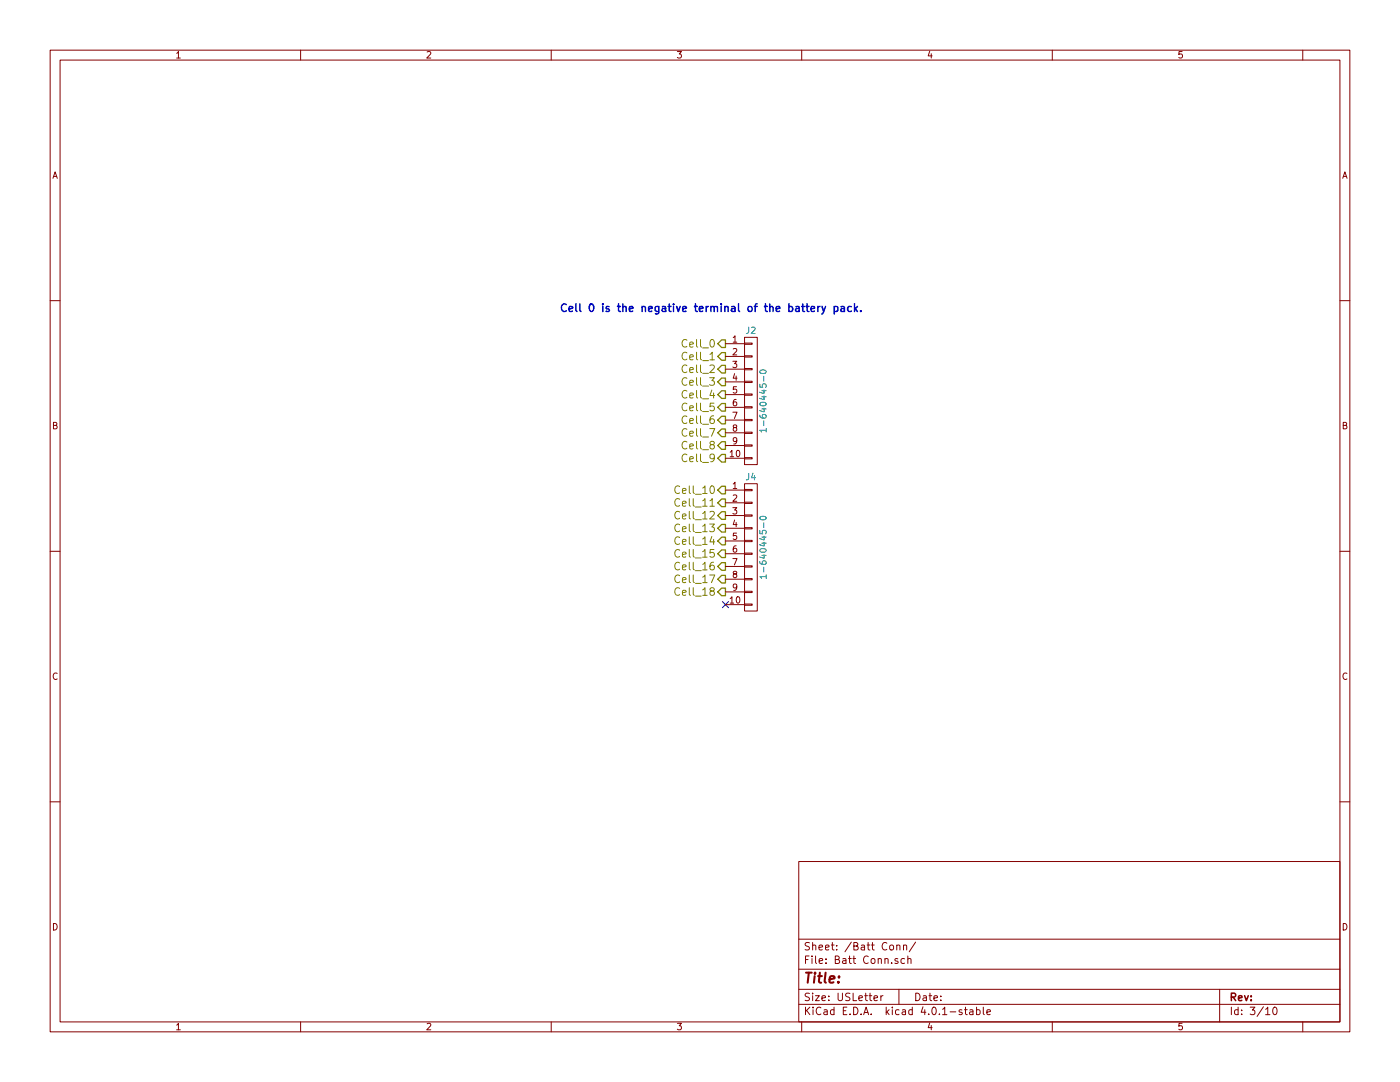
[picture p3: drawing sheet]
<svg xmlns="http://www.w3.org/2000/svg" width="279mm" height="216mm" viewBox="0 0 279 216" stroke-linecap="round" stroke-linejoin="round" font-family="sans-serif">
<g fill="none" stroke="#840000" stroke-width=".2">
<path d="M10 10h259.4v195.9h-259.4zM12 12h255.4v191.9h-255.4zM60 10v2M110 10v2M160 10v2M210 10v2M260 10v2M10 60h2M267.4 60h2M144.8 68.6h3.8M144.8 71.1h3.8M144.8 73.7h3.8"/>
<path d="M144.8 76.2h3.8M144.8 78.7h3.8M148.6 78.6h1.5v.3h-1.5zM148.6 76.1h1.5v.2h-1.5zM148.6 73.5h1.5v.3h-1.5zM148.6 71h1.5v.2h-1.5zM148.6 68.5h1.5v.2h-1.5zM148.6 67.3h2.5v25.4h-2.5zM144.8 81.3h3.8M144.8 83.8h3.8M144.8 86.4h3.8M144.8 88.9h3.8"/>
<path d="M144.8 91.4h3.8M144.8 97.8h3.8M148.6 91.3h1.5v.3h-1.5zM148.6 88.8h1.5v.2h-1.5zM148.6 86.2h1.5v.3h-1.5zM148.6 83.7h1.5v.2h-1.5zM148.6 81.2h1.5v.2h-1.5zM148.6 97.7h1.5v.2h-1.5zM148.6 96.5h2.5v25.4h-2.5zM10 110h2M144.8 100.3h3.8M144.8 102.9h3.8"/>
<path d="M144.8 105.4h3.8M144.8 108h3.8M144.8 110.5h3.8M144.8 113h3.8M144.8 115.6h3.8M144.8 118.1h3.8M148.6 118h1.5v.2h-1.5zM148.6 115.4h1.5v.3h-1.5zM148.6 112.9h1.5v.3h-1.5zM148.6 110.4h1.5v.2h-1.5zM148.6 107.8h1.5v.3h-1.5zM148.6 105.3h1.5v.2h-1.5z"/>
<path d="M148.6 102.7h1.5v.3h-1.5zM148.6 100.2h1.5v.3h-1.5zM267.4 110h2M144.8 120.7h3.8M148.6 120.5h1.5v.3h-1.5zM10 160h2M267.4 160h2M159.4 171.9h108v32h-108zM159.4 197.4h108M159.4 193.4h108M159.4 187.4h108M174.4 199.2l.7-.2v-.2l-.4-.1-.3 .2 .1 .7h.6"/>
<path d="M175.8 198.7v1M176.2 198.7l-.4 .3M177.6 188.7l.2-.1 .5 .1v.6l-.1 .2-.4 .1-.2-.2zM179 188.7l.2-.1h.4v1M179 188.6v1M179.2 191.3a.37 .37 0 0 0-.6 .2l.1 .2 .5 .1v.2l-.2 .3-.4-.1M179.4 197.4v3M180.3 188.7l.2-.1h.4v1M180.3 188.6v1M180.5 191.3h-.4l-.3 .2 .1 .6 .2 .2 .4-.1M181.2 191.4l.2-.1h.4v1M181.2 190.8v1.5"/>
<path d="M182.7 188l-1.2 1.9M243.4 197.4v6.5M60 203.9v2M110 203.9v2M159.4 200.4h108M160 203.9v2M192 201.5a.37 .37 0 0 0-.6 .2l.1 .2 .5 .1v.2l-.2 .3-.4-.1M192.5 201.5h.5M192.7 201v1.3l.3 .2M193.5 201.5h.6l.1 1M194.2 201.8l-.5 .1-.2 .2 .2 .4 .5-.1M194.9 201.5h.4l.3 .3-.1 .6h-.6"/>
<path d="M194.9 201v1.5M196.2 201v1.3l.2 .2M197 202l.7-.2-.1-.3h-.4l-.2 .2v.7h.6M210 203.9v2M252.6 201.4l.4-.4v1.5M252.6 202.5h.8M254.2 201.1l.2-.1a.8 .8 0 0 1 .5 .7 .8 .8 0 0 1-.5 .8l-.2-.2-.2-.4zM260 203.9v2"/>
</g>
<g fill="none" stroke="#848400" stroke-width=".25">
<path d="M144 67.8h.8v1.5h-.8l-.7-.7zM144 70.4h.8v1.5h-.8l-.7-.8zM144 72.9h.8v1.5h-.8l-.7-.7zM144 75.4h.8v1.6h-.8l-.7-.8zM144 78h.8v1.5h-.8l-.7-.8zM144 80.5h.8v1.5h-.8l-.7-.7zM144 83.1h.8v1.5h-.8l-.7-.8zM144 85.6h.8v1.5h-.8l-.7-.7zM144 88.1h.8v1.6h-.8l-.7-.8zM144 90.7h.8v1.5h-.8l-.7-.8zM144 97h.8v1.6h-.8l-.7-.8zM144 99.6h.8v1.5h-.8l-.7-.8z"/>
<path d="M144 102.1h.8v1.5h-.8l-.7-.7zM144 104.6h.8v1.6h-.8l-.7-.8zM144 107.2h.8v1.5h-.8l-.7-.7zM144 109.7h.8v1.6h-.8l-.7-.8zM144 112.3h.8v1.5h-.8l-.7-.8zM144 114.8h.8v1.5h-.8l-.7-.7zM144 117.3h.8v1.6h-.8l-.7-.8z"/>
</g>
<path d="M135.6 97.1a.72 .72 0 0 0-1 .5 .72 .72 0 0 0 .7 .9l.3-.2M135.6 99.6a.72 .72 0 0 0-1 .5 .72 .72 0 0 0 .7 .9l.3-.1M135.6 102.2a.72 .72 0 0 0-1 .5 .72 .72 0 0 0 .7 .9l.3-.2M135.6 104.7a.72 .72 0 0 0-1 .5 .72 .72 0 0 0 .7 .9l.3-.2M135.6 107.3a.72 .72 0 0 0-1 .5 .72 .72 0 0 0 .7 .8l.3-.1M135.6 109.8a.72 .72 0 0 0-1 .5 .72 .72 0 0 0 .7 .9l.3-.2M135.6 112.3a.72 .72 0 0 0-1 .5 .72 .72 0 0 0 .7 .9l.3-.1M135.6 114.9a.72 .72 0 0 0-1 .5 .72 .72 0 0 0 .7 .9l.3-.2M135.6 117.4a.72 .72 0 0 0-1 .5 .72 .72 0 0 0 .7 .9l.3-.2" fill="none" stroke="#848400" stroke-width=".2"/>
<g fill="none" stroke="#0000c2" stroke-width=".3">
<path d="M161.8 61.6l.8-.1-.1-.3-.4-.1-.3 .3 .1 .7h.6M163.2 61.1v1.1M163.7 61.1l-.5 .3M164 61.1l.4 1.1M164.7 61.1l-.5 1.4-.2 .2M166.5 61.2l.4-.1 .3 .3v.5l-.1 .2h-.6M166.5 61.1v1.6M167.9 61.2h.6v1M168.5 61.5l-.5 .1a.3 .3 0 0 0-.2 .3 .3 .3 0 0 0 .2 .3l.5-.1M169.9 61.2l-.4-.1-.3 .3v.5l.1 .2h.6M170.5 60.6v1.6M170.7 61.6l.4 .6"/>
<path d="M171.1 61.1l-.6 .6M171.8 62v.2"/>
</g>
<path d="M144.2 120l1.2 1.3M145.4 120l-1.2 1.3" fill="none" stroke="#000084" stroke-width=".2"/>
<path d="M151.7 74a.76 .76 0 0 1 1.2 .2 .74 .74 0 0 1-1.3-.1zM152.9 85.9h-1.3l.4 .3M152.9 85.5v.7M151.7 103.2a.76 .76 0 0 1 1.2 .3 .74 .74 0 0 1-1.3-.2zM152.9 115.1h-1.3l.4 .3M152.9 114.7v.7" fill="none" stroke="#008484" stroke-width=".2"/>
<text font-size="2.8" fill="#840000" x="160.4" y="196.2">Title:</text>
<text font-size="2.1" fill="#0000c2" x="111.8" y="62.2">Cell 0 is the negative terminal of the battery pack.</text>
<g font-size="2.1" fill="#848400">
<text x="136.6" y="69.3">Cell_0</text>
<text x="136.6" y="71.9">Cell_1</text>
<text x="136.6" y="74.4">Cell_2</text>
<text x="136.6" y="77">Cell_3</text>
<text x="136.6" y="79.5">Cell_4</text>
<text x="136.6" y="82">Cell_5</text>
<text x="136.6" y="84.6">Cell_6</text>
<text x="136.6" y="87.1">Cell_7</text>
<text x="136.6" y="89.7">Cell_8</text>
<text x="136.6" y="92.2">Cell_9</text>
<text x="135.4" y="98.6">Cell_10</text>
<text x="135.4" y="101.1">Cell_11</text>
<text x="135.4" y="103.6">Cell_12</text>
<text x="135.4" y="106.2">Cell_13</text>
<text x="135.4" y="108.7">Cell_14</text>
<text x="135.4" y="111.3">Cell_15</text>
<text x="135.4" y="113.8">Cell_16</text>
<text x="135.4" y="116.3">Cell_17</text>
<text x="135.4" y="118.9">Cell_18</text>
</g>
<g font-size="2.1" fill="#840000">
<text x="160.4" y="189.6">Sheet: /Batt Conn/</text>
<text x="160.4" y="192.3">File: Batt Conn.sch</text>
<text x="160.4" y="202.5">KiCad E.D.A. kicad 4.0.1-stable</text>
<text x="160.4" y="199.7">Size: USLetter</text>
<text x="182.4" y="199.7">Date:</text>
<text x="245.4" y="199.7">Rev:</text>
<text x="245.4" y="202.5">Id: 3/10</text>
</g>
<g font-size="1.8" fill="#840000">
<text x="35" y="11.6">1</text>
<text x="85" y="11.6">2</text>
<text x="135" y="11.6">3</text>
<text x="185" y="11.6">4</text>
<text x="235" y="11.6">5</text>
<text x="10.4" y="35.6">A</text>
<text x="267.8" y="35.6">A</text>
<text x="146.2" y="68.3">1</text>
<text x="146.2" y="70.9">2</text>
<text x="146.2" y="73.4">3</text>
<text x="146.2" y="75.9">4</text>
<text x="146.2" y="78.5">5</text>
<text x="146.2" y="81">6</text>
<text x="146.2" y="83.6">7</text>
<text x="10.4" y="85.6">B</text>
<text x="146.2" y="86.1">8</text>
<text x="146.2" y="88.6">9</text>
<text x="267.8" y="85.6">B</text>
<text x="145.7" y="91.2">10</text>
<text x="146.2" y="97.5">1</text>
<text x="146.2" y="100.1">2</text>
<text x="146.2" y="102.6">3</text>
<text x="146.2" y="105.2">4</text>
<text x="146.2" y="107.7">5</text>
<text x="146.2" y="110.2">6</text>
<text x="146.2" y="112.8">7</text>
<text x="146.2" y="115.3">8</text>
<text x="146.2" y="117.9">9</text>
<text x="145.7" y="120.4">10</text>
<text x="10.4" y="135.6">C</text>
<text x="267.8" y="135.6">C</text>
<text x="10.4" y="185.6">D</text>
<text x="267.8" y="185.6">D</text>
<text x="35" y="205.5">1</text>
<text x="85" y="205.5">2</text>
<text x="135" y="205.5">3</text>
<text x="185" y="205.5">4</text>
<text x="235" y="205.5">5</text>
</g>
<g font-size="1.8" fill="#008484">
<text x="148.9" y="66.6">J2</text>
<text x="153" y="84.5" transform="rotate(-90 153 84.5)">1-640445-0</text>
<text x="148.9" y="95.8">J4</text>
<text x="153" y="113.7" transform="rotate(-90 153 113.7)">1-640445-0</text>
</g>
</svg>
